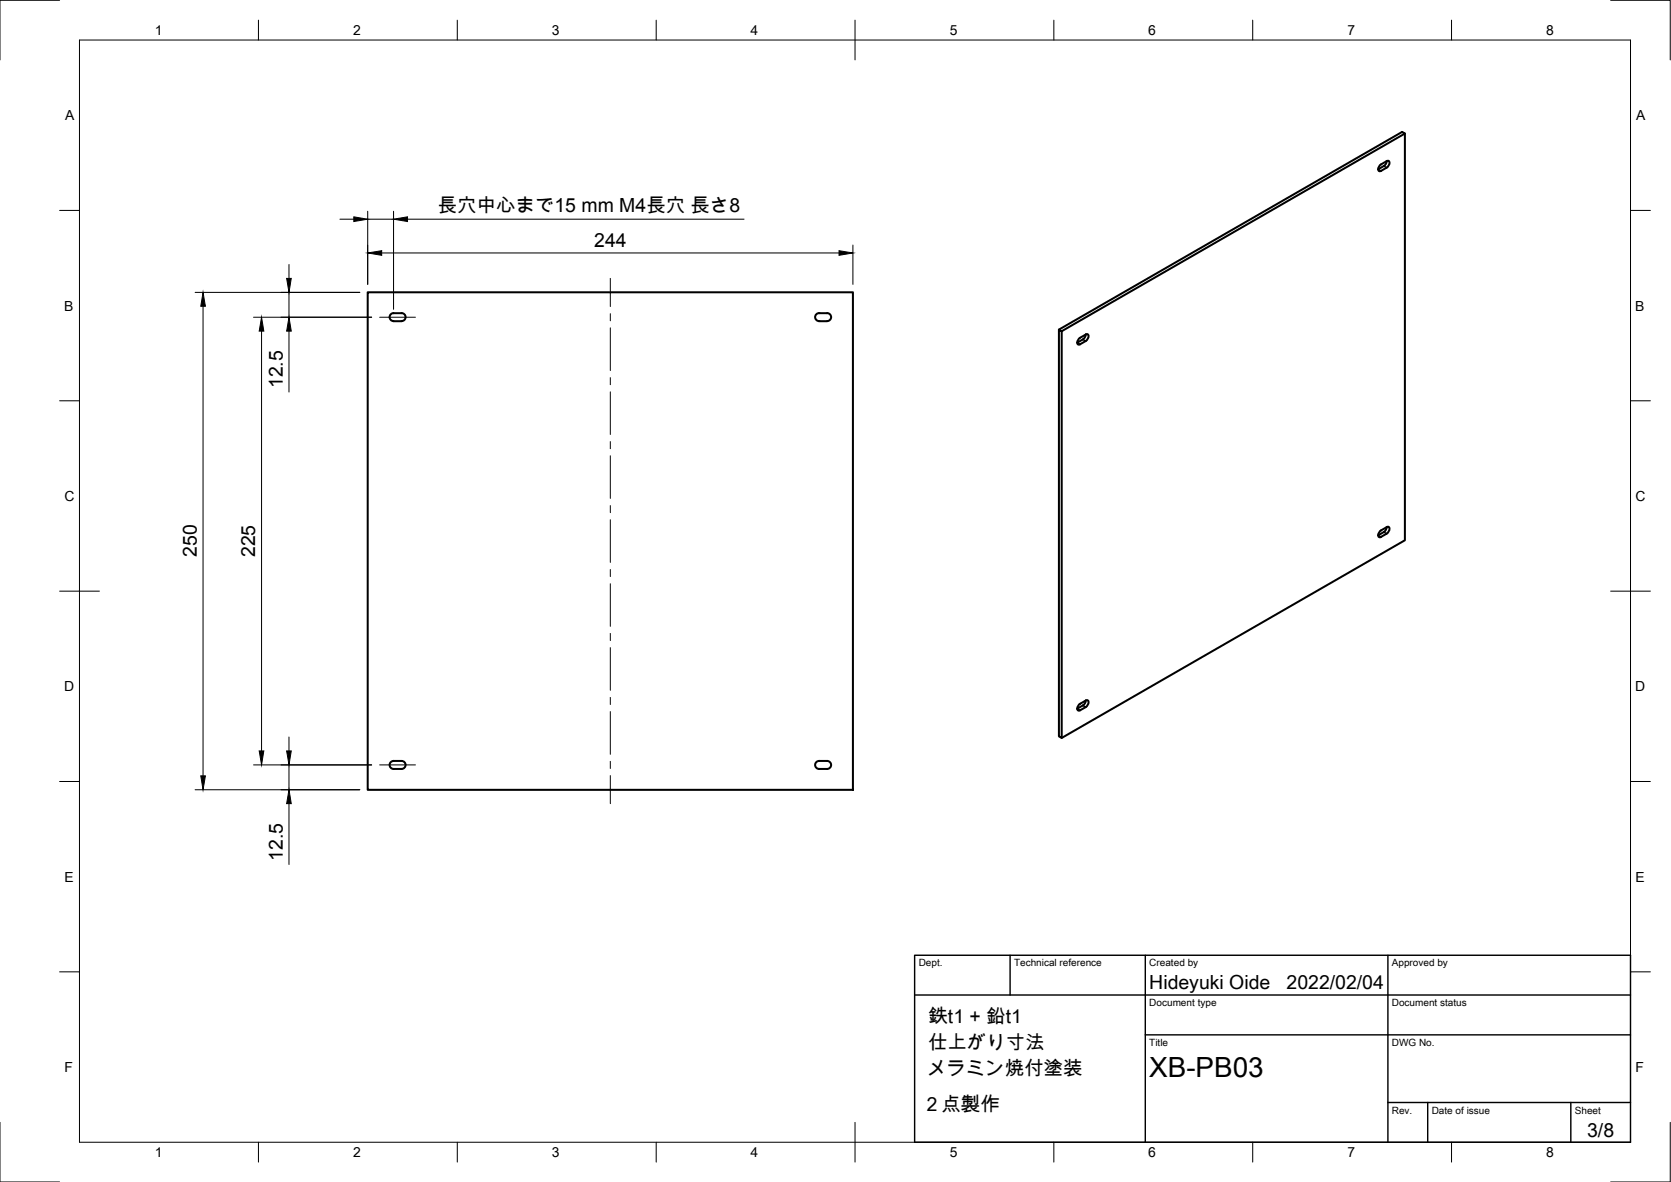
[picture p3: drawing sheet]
<svg xmlns="http://www.w3.org/2000/svg" width="420mm" height="297mm" viewBox="0 0 420 297" stroke-linecap="round" stroke-linejoin="round" font-family="sans-serif">
<g fill="none" stroke="#000" stroke-width=".51">
<path d="M353.3 33.6v102.2l-86.3 49.6M347 41.5l1.7-1 .5-.1a1.2 1.2 0 0 1-.5 1.7l-1.5 .9h-.5a1.01 1.01 0 0 1 .3-1.5zM348.7 40.5l-.6 1.1-1.6 1M92.5 73.5h122v125h-122zM98.3 79l.7-.3h2a1.01 1.01 0 0 1 1 1 1.01 1.01 0 0 1-1 1h-2a1.01 1.01 0 0 1-1-.6 1.01 1.01 0 0 1 .3-1.1zM206 78.7h2a1.01 1.01 0 0 1 1 1 1.01 1.01 0 0 1-1 1h-2M206 78.7a1.01 1.01 0 0 0-1 1 1.01 1.01 0 0 0 1 1M266.3 82.8l.7 .4v102.2l-.7-.4zM266.3 82.8l86.3-49.6 .7 .4-86.3 49.6M273 84.1l-1.4 .8-.5 .5a.73 .73 0 0 0 .2 1.2l1.7-.9M273 85.7l.5-.5a.73 .73 0 0 0-.2-1.2l-.3 .1-.5 1.1-1.7 .9M348.7 132.5l-1.5 .8-.5 .5a.73 .73 0 0 0 .3 1.2l.3-.1"/>
<path d="M348.7 134.1l-1.5 .8M348.7 134.1l.5-.5a.73 .73 0 0 0-.3-1.2l-.2 .1-.6 1.1-1.6 .9M271.6 176.8l-.5 .6a.73 .73 0 0 0 .2 1.2l.3-.1M273 176.1l-1.4 .8M273 176.1l-.5 1.1-1.7 .9M273 176h.5a1.2 1.2 0 0 1-.5 1.7l-1.4 .8M98.3 191.5l.7-.3h2a1.01 1.01 0 0 1 1 1 1.01 1.01 0 0 1-1 1h-2a1.01 1.01 0 0 1-1-.6 1.01 1.01 0 0 1 .3-1.1zM206 191.2h2a1.01 1.01 0 0 1 1 1 1.01 1.01 0 0 1-1 1h-2M206 191.2a1.01 1.01 0 0 0-1 1 1.01 1.01 0 0 0 1 1"/>
</g>
<path d="M346.5 42.6l.7 .4M347.9 41.7l.8 .4M270.8 86.1l.8 .4M272.3 85.3l.7 .4M346.5 134.5l.7 .4M347.9 133.7l.8 .4M270.8 178.1l.8 .4M272.3 177.3l.7 .4" fill="none" stroke="#000" stroke-width=".36"/>
<!-- layer: Border -->
<g fill="none" stroke="#000" stroke-width=".25">
<path d="M15 .1h-15v15M20 10.1h390v276.9h-390zM65 5.1v5M115 5.1v5M165 5.1v5M215 5.1v10M265 5.1v5M315 5.1v5M365 5.1v5M405 .1h15v15M15 52.9h5M410 52.9h5"/>
<path d="M15 100.7h5M410 100.7h5M15 148.6h10M405 148.6h10M15 196.4h5M410 196.4h5M15 244.2h5M410 244.2h5M0 282.1v14.9h15M65 287v5M115 287v5M165 287v5"/>
<path d="M215 282.1v9.9M265 287v5M315 287v5M365 287v5M420 282.1v14.9h-15"/>
</g>
<!-- layer: TitleBlock -->
<path d="M230 240.1h180v46.9h-180zM230 250h180M254 240.1v9.9M288 240.1v46.9M349 240.1v46.9M288 260.1h122M349 277.1h61M359 277.1v9.9M395 277.1v9.9" fill="none" stroke="#000" stroke-width=".36"/>
<!-- layer: Dimensions -->
<g fill="none" stroke="#000" stroke-width=".25">
<path d="M85.5 55.1h3.5M92.5 53.1v18.4M92.5 55.1h6.5M99 53.1v24.6M102.5 55.1h84.6M49.1 73.5h41.4M51.1 77v118M63.8 79.7h29.7M72.7 66.5v3.5M72.7 73.5v6.2M96 63.6h115M214.5 61.6v9.9"/>
<path d="M65.8 83.2v105.5M72.7 83.2v15.3M49.1 198.5h41.4M63.8 192.2h29.7M72.7 185.2v3.5M72.7 192.2v6.3M72.7 202v15.3"/>
</g>
<path d="M89 54.5l3.5 .6-3.5 .6zM99 55.1l3.5-.6v1.2zM51.1 73.5l.5 3.5h-1.1zM72.1 70h1.1l-.5 3.5zM92.5 63.6l3.5-.6v1.2zM211 63l3.5 .6-3.5 .6zM65.8 79.7l.5 3.5h-1.1zM72.7 79.7l.5 3.5h-1.1zM50.5 195h1.1l-.5 3.5zM65.2 188.7h1.1l-.5 3.5zM72.1 188.7h1.1l-.5 3.5zM72.7 198.5l.5 3.5h-1.1z" fill="#000" stroke="#000" stroke-width=".25"/>
<!-- layer: Center Lines -->
<g fill="none" stroke="#000" stroke-width=".25">
<path d="M95.5 79.7h9M153.5 70v7M153.5 78.8v1.8M153.5 82.4v10.7M153.5 94.9v1.8M153.5 98.5v10.7M153.5 111v1.8M153.5 114.5v10.8M153.5 127v1.8M153.5 130.6v10.7M153.5 143.1v1.8M153.5 146.7v10.7"/>
<path d="M153.5 159.2v1.8M153.5 162.8v10.7M153.5 175.3v1.7M153.5 178.8v10.8M95.5 192.2h9M153.5 191.3v1.8M153.5 194.9v7.1"/>
</g>
<text font-size="7" x="289" y="270.6">XB-PB03</text>
<g font-size="4.9">
<text x="110.1" y="53.2">長穴中心まで15 mm M4長穴 長さ8</text>
<text x="149.4" y="62.1">244</text>
<text x="71.1" y="97.5" transform="rotate(-90 71.1 97.5)">12.5</text>
<text x="49.5" y="140" transform="rotate(-90 49.5 140)">250</text>
<text x="64.2" y="140" transform="rotate(-90 64.2 140)">225</text>
<text x="71.1" y="216.3" transform="rotate(-90 71.1 216.3)">12.5</text>
<text x="289" y="248.5">Hideyuki Oide</text>
<text x="323.5" y="248.5">2022/02/04</text>
<text x="233.5" y="257.1">鉄t1 + 鉛t1</text>
<text x="233.4" y="263.5">仕上がり寸法</text>
<text x="233.1" y="270.1">メラミン焼付塗装</text>
<text x="231.8" y="279.3">２点製作</text>
<text x="399.1" y="285.7">3/8</text>
</g>
<g font-size="3.5">
<text x="39" y="8.8">1</text>
<text x="88.8" y="8.8">2</text>
<text x="138.8" y="8.8">3</text>
<text x="188.7" y="8.8">4</text>
<text x="238.8" y="8.8">5</text>
<text x="288.7" y="8.8">6</text>
<text x="338.8" y="8.8">7</text>
<text x="388.8" y="8.8">8</text>
<text x="16.4" y="30.2">A</text>
<text x="411.4" y="30.2">A</text>
<text x="16.2" y="78">B</text>
<text x="411.2" y="78">B</text>
<text x="16.2" y="125.9">C</text>
<text x="411.2" y="125.9">C</text>
<text x="16.2" y="173.7">D</text>
<text x="411.2" y="173.7">D</text>
<text x="16.2" y="221.6">E</text>
<text x="411.2" y="221.6">E</text>
<text x="16.2" y="269.4">F</text>
<text x="411.2" y="269.4">F</text>
<text x="39" y="290.8">1</text>
<text x="88.8" y="290.8">2</text>
<text x="138.8" y="290.8">3</text>
<text x="188.7" y="290.8">4</text>
<text x="238.8" y="290.8">5</text>
<text x="288.7" y="290.8">6</text>
<text x="338.8" y="290.8">7</text>
<text x="388.8" y="290.8">8</text>
</g>
<g font-size="2.5">
<text x="231" y="242.9">Dept.</text>
<text x="255" y="242.9">Technical reference</text>
<text x="289" y="242.9">Created by</text>
<text x="350" y="242.9">Approved by</text>
<text x="289" y="252.8">Document type</text>
<text x="350" y="252.8">Document status</text>
<text x="289" y="262.9">Title</text>
<text x="350" y="262.9">DWG No.</text>
<text x="350" y="279.9">Rev.</text>
<text x="360" y="279.9">Date of issue</text>
<text x="396" y="279.9">Sheet</text>
</g>
</svg>
